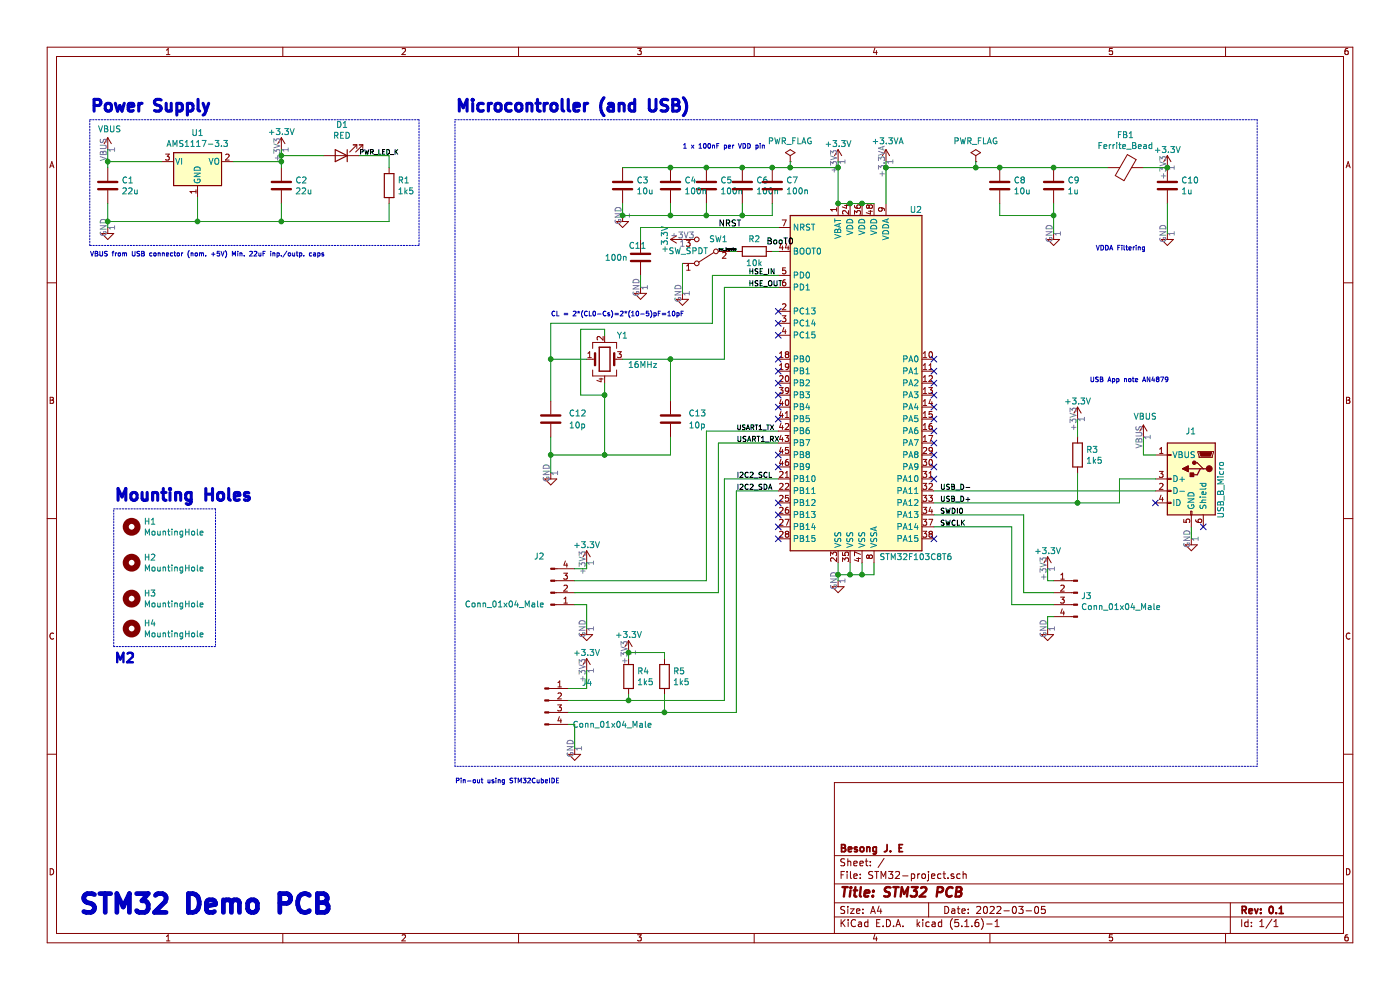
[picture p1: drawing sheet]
EESchema Schematic File Version 4
EELAYER 30 0
EELAYER END
$Descr A4 11693 8268
encoding utf-8
Sheet 1 1
Title "STM32 PCB"
Date "2022-03-05"
Rev "0.1"
Comp "Besong J. E"
Comment1 ""
Comment2 ""
Comment3 ""
Comment4 ""
$EndDescr
$Comp
L MCU_ST_STM32F1:STM32F103C8Tx U2
U 1 1
P 7200 3200
F 0 "U2" H 7650 4650 50  0000 C CNN
F 1 "STM32F103C8T6" H 7650 1750 50  0000 C CNN
F 2 "Package_QFP:LQFP-48_7x7mm_P0.5mm" H 6600 1800 50  0001 R CNN
F 3 "http://www.st.com/st-web-ui/static/active/en/resource/technical/document/datasheet/CD00161566.pdf" H 7200 3200 50  0001 C CNN
	1    7200 3200
	1    0    0    -1  
$EndComp
$Comp
L power:GND #PWR015
U 1 1
P 7000 4850
F 0 "#PWR015" H 7000 4600 50  0001 C CNN
F 1 "GND" H 7005 4677 50  0001 C CNN
F 2 "" H 7000 4850 50  0001 C CNN
F 3 "" H 7000 4850 50  0001 C CNN
	1    7000 4850
	1    0    0    -1  
$EndComp
Wire Wire Line
	7000 4700 7000 4800
Wire Wire Line
	7000 4800 7100 4800
Wire Wire Line
	7300 4800 7300 4700
Connection ~ 7000 4800
Wire Wire Line
	7000 4800 7000 4850
Wire Wire Line
	7200 4800 7200 4700
Connection ~ 7200 4800
Wire Wire Line
	7200 4800 7300 4800
Wire Wire Line
	7100 4800 7100 4700
Connection ~ 7100 4800
Wire Wire Line
	7100 4800 7200 4800
$Comp
L power:+3.3V #PWR014
U 1 1
P 7000 1350
F 0 "#PWR014" H 7000 1200 50  0001 C CNN
F 1 "+3.3V" H 7000 1500 50  0000 C CNN
F 2 "" H 7000 1350 50  0001 C CNN
F 3 "" H 7000 1350 50  0001 C CNN
	1    7000 1350
	1    0    0    -1  
$EndComp
$Comp
L Device:C C7
U 1 1
P 6450 1550
F 0 "C7" H 6565 1596 50  0000 L CNN
F 1 "100n" H 6565 1505 50  0000 L CNN
F 2 "Capacitor_SMD:C_0402_1005Metric" H 6488 1400 50  0001 C CNN
F 3 "~" H 6450 1550 50  0001 C CNN
	1    6450 1550
	1    0    0    -1  
$EndComp
Wire Wire Line
	7000 1350 7000 1400
Wire Wire Line
	7000 1400 6600 1400
Connection ~ 7000 1400
$Comp
L Device:C C6
U 1 1
P 6200 1550
F 0 "C6" H 6315 1596 50  0000 L CNN
F 1 "100n" H 6315 1505 50  0000 L CNN
F 2 "Capacitor_SMD:C_0402_1005Metric" H 6238 1400 50  0001 C CNN
F 3 "~" H 6200 1550 50  0001 C CNN
	1    6200 1550
	1    0    0    -1  
$EndComp
$Comp
L Device:C C5
U 1 1
P 5900 1550
F 0 "C5" H 6015 1596 50  0000 L CNN
F 1 "100n" H 6015 1505 50  0000 L CNN
F 2 "Capacitor_SMD:C_0402_1005Metric" H 5938 1400 50  0001 C CNN
F 3 "~" H 5900 1550 50  0001 C CNN
	1    5900 1550
	1    0    0    -1  
$EndComp
$Comp
L Device:C C4
U 1 1
P 5600 1550
F 0 "C4" H 5715 1596 50  0000 L CNN
F 1 "100n" H 5715 1505 50  0000 L CNN
F 2 "Capacitor_SMD:C_0402_1005Metric" H 5638 1400 50  0001 C CNN
F 3 "~" H 5600 1550 50  0001 C CNN
	1    5600 1550
	1    0    0    -1  
$EndComp
$Comp
L Device:C C3
U 1 1
P 5200 1550
F 0 "C3" H 5315 1596 50  0000 L CNN
F 1 "10u" H 5315 1505 50  0000 L CNN
F 2 "Capacitor_SMD:C_0603_1608Metric" H 5238 1400 50  0001 C CNN
F 3 "~" H 5200 1550 50  0001 C CNN
	1    5200 1550
	1    0    0    -1  
$EndComp
Wire Wire Line
	5200 1400 5600 1400
Wire Wire Line
	5600 1400 5900 1400
Connection ~ 5600 1400
Connection ~ 5900 1400
Wire Wire Line
	5900 1400 6200 1400
Wire Wire Line
	6450 1400 6200 1400
Connection ~ 6450 1400
Connection ~ 6200 1400
$Comp
L power:GND #PWR09
U 1 1
P 5200 1800
F 0 "#PWR09" H 5200 1550 50  0001 C CNN
F 1 "GND" H 5205 1627 50  0001 C CNN
F 2 "" H 5200 1800 50  0001 C CNN
F 3 "" H 5200 1800 50  0001 C CNN
	1    5200 1800
	1    0    0    -1  
$EndComp
Wire Wire Line
	5200 1800 5600 1800
Wire Wire Line
	6450 1800 6450 1700
Wire Wire Line
	5600 1700 5600 1800
Connection ~ 5600 1800
Wire Wire Line
	5600 1800 5900 1800
Wire Wire Line
	5900 1700 5900 1800
Connection ~ 5900 1800
Wire Wire Line
	5900 1800 6200 1800
Wire Wire Line
	6200 1700 6200 1800
Connection ~ 6200 1800
Wire Wire Line
	6200 1800 6450 1800
Wire Wire Line
	5200 1700 5200 1800
Connection ~ 5200 1800
$Comp
L Device:C C8
U 1 1
P 8350 1550
F 0 "C8" H 8465 1596 50  0000 L CNN
F 1 "10u" H 8465 1505 50  0000 L CNN
F 2 "Capacitor_SMD:C_0402_1005Metric" H 8388 1400 50  0001 C CNN
F 3 "~" H 8350 1550 50  0001 C CNN
	1    8350 1550
	1    0    0    -1  
$EndComp
Wire Wire Line
	8350 1700 8350 1800
$Comp
L Device:C C9
U 1 1
P 8800 1550
F 0 "C9" H 8915 1596 50  0000 L CNN
F 1 "1u" H 8915 1505 50  0000 L CNN
F 2 "Capacitor_SMD:C_0402_1005Metric" H 8838 1400 50  0001 C CNN
F 3 "~" H 8800 1550 50  0001 C CNN
	1    8800 1550
	1    0    0    -1  
$EndComp
Wire Wire Line
	7400 1400 7400 1700
Connection ~ 7400 1400
Wire Wire Line
	8800 1400 8350 1400
Connection ~ 8350 1400
$Comp
L power:+3.3VA #PWR016
U 1 1
P 7400 1350
F 0 "#PWR016" H 7400 1200 50  0001 C CNN
F 1 "+3.3VA" H 7415 1523 50  0000 C CNN
F 2 "" H 7400 1350 50  0001 C CNN
F 3 "" H 7400 1350 50  0001 C CNN
	1    7400 1350
	1    0    0    -1  
$EndComp
Wire Wire Line
	7400 1400 7400 1350
$Comp
L Device:Ferrite_Bead FB1
U 1 1
P 9400 1400
F 0 "FB1" V 9126 1400 50  0000 C CNN
F 1 "Ferrite_Bead" V 9217 1400 50  0000 C CNN
F 2 "Inductor_SMD:L_0603_1608Metric" V 9330 1400 50  0001 C CNN
F 3 "~" H 9400 1400 50  0001 C CNN
	1    9400 1400
	0    1    1    0   
$EndComp
Wire Wire Line
	9250 1400 8800 1400
Connection ~ 8800 1400
$Comp
L Device:C C10
U 1 1
P 9750 1550
F 0 "C10" H 9865 1596 50  0000 L CNN
F 1 "1u" H 9865 1505 50  0000 L CNN
F 2 "Capacitor_SMD:C_0402_1005Metric" H 9788 1400 50  0001 C CNN
F 3 "~" H 9750 1550 50  0001 C CNN
	1    9750 1550
	1    0    0    -1  
$EndComp
Wire Wire Line
	9750 1400 9550 1400
$Comp
L power:GND #PWR019
U 1 1
P 8800 1950
F 0 "#PWR019" H 8800 1700 50  0001 C CNN
F 1 "GND" H 8805 1777 50  0001 C CNN
F 2 "" H 8800 1950 50  0001 C CNN
F 3 "" H 8800 1950 50  0001 C CNN
	1    8800 1950
	1    0    0    -1  
$EndComp
Wire Wire Line
	8800 1700 8800 1800
Wire Wire Line
	8350 1800 8800 1800
Connection ~ 8800 1800
Wire Wire Line
	8800 1800 8800 1950
$Comp
L power:GND #PWR023
U 1 1
P 9750 1950
F 0 "#PWR023" H 9750 1700 50  0001 C CNN
F 1 "GND" H 9755 1777 50  0001 C CNN
F 2 "" H 9750 1950 50  0001 C CNN
F 3 "" H 9750 1950 50  0001 C CNN
	1    9750 1950
	1    0    0    -1  
$EndComp
Wire Wire Line
	9750 1700 9750 1950
$Comp
L power:+3.3V #PWR022
U 1 1
P 9750 1400
F 0 "#PWR022" H 9750 1250 50  0001 C CNN
F 1 "+3.3V" H 9750 1550 50  0000 C CNN
F 2 "" H 9750 1400 50  0001 C CNN
F 3 "" H 9750 1400 50  0001 C CNN
	1    9750 1400
	1    0    0    -1  
$EndComp
$Comp
L Device:C C11
U 1 1
P 5350 2150
F 0 "C11" H 5250 2250 50  0000 L CNN
F 1 "100n" H 5050 2150 50  0000 L CNN
F 2 "Capacitor_SMD:C_0402_1005Metric" H 5388 2000 50  0001 C CNN
F 3 "~" H 5350 2150 50  0001 C CNN
	1    5350 2150
	1    0    0    -1  
$EndComp
$Comp
L power:GND #PWR011
U 1 1
P 5350 2400
F 0 "#PWR011" H 5350 2150 50  0001 C CNN
F 1 "GND" H 5355 2227 50  0001 C CNN
F 2 "" H 5350 2400 50  0001 C CNN
F 3 "" H 5350 2400 50  0001 C CNN
	1    5350 2400
	1    0    0    -1  
$EndComp
Text Label 6000 1900 0    50   ~ 0
NRST
$Comp
L Device:R R2
U 1 1
P 6300 2100
F 0 "R2" V 6400 2100 50  0000 C CNN
F 1 "10k" V 6200 2100 50  0000 C CNN
F 2 "Resistor_SMD:R_0402_1005Metric" V 6230 2100 50  0001 C CNN
F 3 "~" H 6300 2100 50  0001 C CNN
	1    6300 2100
	0    1    -1   0   
$EndComp
Wire Wire Line
	6150 2100 6100 2100
Wire Wire Line
	6450 2100 6500 2100
$Comp
L power:GND #PWR013
U 1 1
P 5700 2450
F 0 "#PWR013" H 5700 2200 50  0001 C CNN
F 1 "GND" H 5705 2277 50  0001 C CNN
F 2 "" H 5700 2450 50  0001 C CNN
F 3 "" H 5700 2450 50  0001 C CNN
	1    5700 2450
	1    0    0    -1  
$EndComp
Wire Wire Line
	5700 2200 5700 2450
Wire Wire Line
	5350 1900 5350 2000
Wire Wire Line
	5350 1900 6500 1900
Wire Wire Line
	5350 2300 5350 2400
Text Label 6400 2050 0    50   ~ 0
BooT0
Text Label 6000 2100 0    22   ~ 0
sw_booto
Text Label 6250 2300 0    43   ~ 0
HSE_IN
Text Label 6250 2400 0    43   ~ 0
HSE_OUT
Text Label 7850 4200 0    43   ~ 0
USB_D+
Text Label 7850 4300 0    43   ~ 0
SWDI0
Text Label 7850 4400 0    43   ~ 0
SWCLK
Text Label 7850 4100 0    43   ~ 0
USB_D-
$Comp
L Device:Crystal_GND24 Y1
U 1 1
P 5050 3000
F 0 "Y1" H 5150 3200 50  0000 L CNN
F 1 "16MHz" H 5244 2955 50  0000 L CNN
F 2 "Crystal:Crystal_SMD_0603-4Pin_6.0x3.5mm" H 5050 3000 50  0001 C CNN
F 3 "~" H 5050 3000 50  0001 C CNN
	1    5050 3000
	1    0    0    -1  
$EndComp
Wire Wire Line
	6500 2400 6050 2400
Wire Wire Line
	6050 2400 6050 3000
Wire Wire Line
	6050 3000 5600 3000
Wire Wire Line
	6500 2300 5950 2300
Wire Wire Line
	5950 2300 5950 2700
Wire Wire Line
	5950 2700 4600 2700
Wire Wire Line
	4600 2700 4600 3000
Wire Wire Line
	4600 3000 4900 3000
Wire Wire Line
	5050 2800 5050 2750
Wire Wire Line
	5050 2750 4850 2750
Wire Wire Line
	4850 3300 5050 3300
Wire Wire Line
	5050 3300 5050 3200
Wire Wire Line
	4850 2750 4850 3300
$Comp
L Device:C C12
U 1 1
P 4600 3500
F 0 "C12" H 4750 3550 50  0000 L CNN
F 1 "10p" H 4750 3450 50  0000 L CNN
F 2 "Capacitor_SMD:C_0402_1005Metric" H 4638 3350 50  0001 C CNN
F 3 "~" H 4600 3500 50  0001 C CNN
	1    4600 3500
	1    0    0    -1  
$EndComp
$Comp
L Device:C C13
U 1 1
P 5600 3500
F 0 "C13" H 5750 3550 50  0000 L CNN
F 1 "10p" H 5750 3450 50  0000 L CNN
F 2 "Capacitor_SMD:C_0402_1005Metric" H 5638 3350 50  0001 C CNN
F 3 "~" H 5600 3500 50  0001 C CNN
	1    5600 3500
	1    0    0    -1  
$EndComp
Wire Wire Line
	4600 3350 4600 3000
Connection ~ 4600 3000
Wire Wire Line
	5600 3800 5600 3650
Wire Wire Line
	5600 3350 5600 3000
Connection ~ 5600 3000
Wire Wire Line
	5600 3000 5200 3000
Wire Wire Line
	5050 3300 5050 3800
Connection ~ 5050 3300
Wire Wire Line
	5050 3800 5600 3800
$Comp
L power:GND #PWR04
U 1 1
P 4600 3950
F 0 "#PWR04" H 4600 3700 50  0001 C CNN
F 1 "GND" H 4605 3777 50  0001 C CNN
F 2 "" H 4600 3950 50  0001 C CNN
F 3 "" H 4600 3950 50  0001 C CNN
	1    4600 3950
	1    0    0    -1  
$EndComp
Wire Wire Line
	5050 3800 4600 3800
Wire Wire Line
	4600 3800 4600 3650
Connection ~ 5050 3800
Wire Wire Line
	4600 3800 4600 3950
Connection ~ 4600 3800
$Comp
L Connector:USB_B_Micro J1
U 1 1
P 9950 4000
F 0 "J1" H 10000 4400 50  0000 R CNN
F 1 "USB_B_Micro" V 9700 4150 50  0000 R CNN
F 2 "Connector_USB:USB_Micro-B_Wuerth_629105150521" H 10100 3950 50  0001 C CNN
F 3 "~" H 10100 3950 50  0001 C CNN
	1    9950 4000
	-1   0    0    -1  
$EndComp
Wire Wire Line
	7800 4100 9650 4100
Wire Wire Line
	9650 4000 9350 4000
Wire Wire Line
	9350 4000 9350 4200
Wire Wire Line
	7800 4200 9000 4200
$Comp
L power:GND #PWR024
U 1 1
P 9950 4500
F 0 "#PWR024" H 9950 4250 50  0001 C CNN
F 1 "GND" H 9955 4327 50  0001 C CNN
F 2 "" H 9950 4500 50  0001 C CNN
F 3 "" H 9950 4500 50  0001 C CNN
	1    9950 4500
	1    0    0    -1  
$EndComp
Wire Wire Line
	9950 4400 9950 4500
NoConn ~ 10050 4400
NoConn ~ 9650 4200
$Comp
L power:VBUS #PWR021
U 1 1
P 9550 3650
F 0 "#PWR021" H 9550 3500 50  0001 C CNN
F 1 "VBUS" H 9565 3823 50  0000 C CNN
F 2 "" H 9550 3650 50  0001 C CNN
F 3 "" H 9550 3650 50  0001 C CNN
	1    9550 3650
	1    0    0    -1  
$EndComp
Wire Wire Line
	9550 3650 9550 3800
Wire Wire Line
	9550 3800 9650 3800
$Comp
L Device:R R3
U 1 1
P 9000 3800
F 0 "R3" H 9070 3846 50  0000 L CNN
F 1 "1k5" H 9070 3755 50  0000 L CNN
F 2 "Resistor_SMD:R_0402_1005Metric" V 8930 3800 50  0001 C CNN
F 3 "~" H 9000 3800 50  0001 C CNN
	1    9000 3800
	1    0    0    -1  
$EndComp
Wire Wire Line
	9000 3950 9000 4200
Connection ~ 9000 4200
Wire Wire Line
	9000 4200 9350 4200
$Comp
L power:+3.3V #PWR020
U 1 1
P 9000 3500
F 0 "#PWR020" H 9000 3350 50  0001 C CNN
F 1 "+3.3V" H 9000 3650 50  0000 C CNN
F 2 "" H 9000 3500 50  0001 C CNN
F 3 "" H 9000 3500 50  0001 C CNN
	1    9000 3500
	1    0    0    -1  
$EndComp
Wire Wire Line
	9000 3500 9000 3650
$Comp
L Connector:Conn_01x04_Male J3
U 1 1
P 9000 4950
F 0 "J3" H 8972 4924 50  0000 R CNN
F 1 "Conn_01x04_Male" H 8972 4833 50  0000 R CNN
F 2 "Connector_PinHeader_2.54mm:PinHeader_1x04_P2.54mm_Vertical" H 9000 4950 50  0001 C CNN
F 3 "~" H 9000 4950 50  0001 C CNN
	1    9000 4950
	-1   0    0    -1  
$EndComp
$Comp
L power:+3.3V #PWR017
U 1 1
P 8750 4750
F 0 "#PWR017" H 8750 4600 50  0001 C CNN
F 1 "+3.3V" H 8750 4900 50  0000 C CNN
F 2 "" H 8750 4750 50  0001 C CNN
F 3 "" H 8750 4750 50  0001 C CNN
	1    8750 4750
	1    0    0    -1  
$EndComp
Wire Wire Line
	8750 4750 8750 4850
Wire Wire Line
	8750 4850 8800 4850
Wire Wire Line
	8550 4300 8550 4950
Wire Wire Line
	8550 4950 8800 4950
Wire Wire Line
	7800 4300 8550 4300
Wire Wire Line
	8450 4400 8450 5050
Wire Wire Line
	8450 5050 8800 5050
Wire Wire Line
	7800 4400 8450 4400
Text Label 6150 3600 0    39   ~ 0
USART1_TX
Text Label 6150 3700 0    43   ~ 0
USART1_RX
Text Label 6150 4000 0    43   ~ 0
I2C2_SCL
Text Label 6150 4100 0    43   ~ 0
I2C2_SDA
Wire Wire Line
	6150 4100 6500 4100
NoConn ~ 6500 2600
NoConn ~ 6500 2700
NoConn ~ 6500 2800
NoConn ~ 6500 3000
NoConn ~ 6500 3100
NoConn ~ 6500 3200
NoConn ~ 6500 3300
NoConn ~ 6500 3400
NoConn ~ 6500 3500
NoConn ~ 7800 3000
NoConn ~ 7800 3100
NoConn ~ 7800 3200
NoConn ~ 7800 3300
NoConn ~ 7800 3400
NoConn ~ 7800 3500
NoConn ~ 7800 3600
NoConn ~ 7800 3700
NoConn ~ 7800 3800
NoConn ~ 7800 3900
NoConn ~ 7800 4000
Wire Wire Line
	5900 3600 5900 4850
Wire Wire Line
	5900 3600 6500 3600
Wire Wire Line
	6000 3700 6000 4950
Wire Wire Line
	6000 3700 6500 3700
$Comp
L power:GND #PWR07
U 1 1
P 4900 5250
F 0 "#PWR07" H 4900 5000 50  0001 C CNN
F 1 "GND" H 4905 5077 50  0001 C CNN
F 2 "" H 4900 5250 50  0001 C CNN
F 3 "" H 4900 5250 50  0001 C CNN
	1    4900 5250
	1    0    0    -1  
$EndComp
Wire Wire Line
	4900 5050 4900 5250
$Comp
L Connector:Conn_01x04_Male J4
U 1 1
P 4550 5850
F 0 "J4" H 4950 6000 50  0000 R CNN
F 1 "Conn_01x04_Male" H 5450 5650 50  0000 R CNN
F 2 "Connector_PinHeader_2.54mm:PinHeader_1x04_P2.54mm_Vertical" H 4550 5850 50  0001 C CNN
F 3 "~" H 4550 5850 50  0001 C CNN
	1    4550 5850
	1    0    0    -1  
$EndComp
Wire Wire Line
	6050 5850 6050 4000
Wire Wire Line
	6050 4000 6500 4000
Wire Wire Line
	6150 5950 6150 4100
$Comp
L power:GND #PWR05
U 1 1
P 4800 6250
F 0 "#PWR05" H 4800 6000 50  0001 C CNN
F 1 "GND" H 4805 6077 50  0001 C CNN
F 2 "" H 4800 6250 50  0001 C CNN
F 3 "" H 4800 6250 50  0001 C CNN
	1    4800 6250
	1    0    0    -1  
$EndComp
Wire Wire Line
	4800 6050 4800 6250
$Comp
L power:+3.3V #PWR06
U 1 1
P 4900 4700
F 0 "#PWR06" H 4900 4550 50  0001 C CNN
F 1 "+3.3V" H 4900 4850 50  0000 C CNN
F 2 "" H 4900 4700 50  0001 C CNN
F 3 "" H 4900 4700 50  0001 C CNN
	1    4900 4700
	1    0    0    -1  
$EndComp
$Comp
L power:+3.3V #PWR08
U 1 1
P 4900 5600
F 0 "#PWR08" H 4900 5450 50  0001 C CNN
F 1 "+3.3V" H 4900 5750 50  0000 C CNN
F 2 "" H 4900 5600 50  0001 C CNN
F 3 "" H 4900 5600 50  0001 C CNN
	1    4900 5600
	1    0    0    -1  
$EndComp
Wire Wire Line
	4900 5600 4900 5750
Wire Wire Line
	4750 6050 4800 6050
Wire Wire Line
	4750 5950 5550 5950
Wire Wire Line
	4750 5850 5250 5850
Wire Wire Line
	4750 5750 4900 5750
$Comp
L Device:R R4
U 1 1
P 5250 5650
F 0 "R4" H 5320 5696 50  0000 L CNN
F 1 "1k5" H 5320 5605 50  0000 L CNN
F 2 "Resistor_SMD:R_0402_1005Metric" V 5180 5650 50  0001 C CNN
F 3 "~" H 5250 5650 50  0001 C CNN
	1    5250 5650
	1    0    0    -1  
$EndComp
$Comp
L Device:R R5
U 1 1
P 5550 5650
F 0 "R5" H 5620 5696 50  0000 L CNN
F 1 "1k5" H 5620 5605 50  0000 L CNN
F 2 "Resistor_SMD:R_0402_1005Metric" V 5480 5650 50  0001 C CNN
F 3 "~" H 5550 5650 50  0001 C CNN
	1    5550 5650
	1    0    0    -1  
$EndComp
Wire Wire Line
	5250 5800 5250 5850
Connection ~ 5250 5850
Wire Wire Line
	5250 5850 6050 5850
Wire Wire Line
	5550 5800 5550 5950
Connection ~ 5550 5950
Wire Wire Line
	5550 5950 6150 5950
$Comp
L power:+3.3V #PWR010
U 1 1
P 5250 5450
F 0 "#PWR010" H 5250 5300 50  0001 C CNN
F 1 "+3.3V" H 5250 5600 50  0000 C CNN
F 2 "" H 5250 5450 50  0001 C CNN
F 3 "" H 5250 5450 50  0001 C CNN
	1    5250 5450
	1    0    0    -1  
$EndComp
$Comp
L power:GND #PWR018
U 1 1
P 8750 5250
F 0 "#PWR018" H 8750 5000 50  0001 C CNN
F 1 "GND" H 8755 5077 50  0001 C CNN
F 2 "" H 8750 5250 50  0001 C CNN
F 3 "" H 8750 5250 50  0001 C CNN
	1    8750 5250
	1    0    0    -1  
$EndComp
Wire Wire Line
	8750 5250 8750 5150
Wire Wire Line
	8750 5150 8800 5150
Wire Wire Line
	4900 5050 4800 5050
Wire Wire Line
	4800 4950 6000 4950
Wire Wire Line
	4800 4850 5900 4850
$Comp
L Connector:Conn_01x04_Male J2
U 1 1
P 4600 4950
F 0 "J2" H 4550 4650 50  0000 R CNN
F 1 "Conn_01x04_Male" H 4550 5050 50  0000 R CNN
F 2 "Connector_PinHeader_2.54mm:PinHeader_1x04_P2.54mm_Vertical" H 4600 4950 50  0001 C CNN
F 3 "~" H 4600 4950 50  0001 C CNN
	1    4600 4950
	1    0    0    1   
$EndComp
Wire Wire Line
	4800 4750 4900 4750
Wire Wire Line
	4900 4750 4900 4700
Wire Notes Line
	10500 1000 10500 6400
Wire Notes Line
	10500 6400 3800 6400
Wire Notes Line
	3800 6400 3800 1000
Wire Notes Line
	3800 1000 10500 1000
Text Notes 3800 950  0    98   ~ 20
Microcontroller (and USB)
Text Notes 650  7650 0    157  ~ 31
STM32 Demo PCB
Text Notes 5700 1250 0    39   ~ 0
1 x 100nF per VDD pin
Text Notes 4600 2650 0    39   ~ 0
CL = 2*(CL0-Cs)=2*(10-5)pF=10pF
Text Notes 9100 3200 0    39   ~ 0
USB App note AN4879
Text Notes 9150 2100 0    39   ~ 0
VDDA Filtering
Text Notes 3800 6550 0    39   ~ 0
Pin-out using STM32CubeIDE
NoConn ~ 6500 3800
NoConn ~ 6500 3900
NoConn ~ 6500 4200
NoConn ~ 6500 4300
NoConn ~ 6500 4400
NoConn ~ 6500 4500
NoConn ~ 7800 4500
$Comp
L power:PWR_FLAG #FLG0101
U 1 1
P 8150 1350
F 0 "#FLG0101" H 8150 1425 50  0001 C CNN
F 1 "PWR_FLAG" H 8150 1523 50  0000 C CNN
F 2 "" H 8150 1350 50  0001 C CNN
F 3 "~" H 8150 1350 50  0001 C CNN
	1    8150 1350
	1    0    0    -1  
$EndComp
Wire Wire Line
	5550 5500 5550 5450
Wire Wire Line
	5550 5450 5250 5450
Wire Wire Line
	5250 5500 5250 5450
Connection ~ 5250 5450
Wire Wire Line
	7000 1400 7000 1700
Wire Wire Line
	7000 1700 7100 1700
Connection ~ 7000 1700
Wire Wire Line
	7100 1700 7200 1700
Connection ~ 7100 1700
Connection ~ 7200 1700
Wire Wire Line
	7200 1700 7300 1700
Connection ~ 9750 1400
$Comp
L power:+3.3V #PWR012
U 1 1
P 5700 2000
F 0 "#PWR012" H 5700 1850 50  0001 C CNN
F 1 "+3.3V" H 5700 2150 50  0000 C CNN
F 2 "" H 5700 2000 50  0001 C CNN
F 3 "" H 5700 2000 50  0001 C CNN
	1    5700 2000
	0    -1   -1   0   
$EndComp
$Comp
L Switch:SW_SPDT SW1
U 1 1
P 5900 2100
F 0 "SW1" H 5800 2000 50  0000 C CNN
F 1 "SW_SPDT" H 6050 2100 50  0000 C CNN
F 2 "Button_Switch_SMD:SW_SPDT_PCM12" H 5900 2100 50  0001 C CNN
F 3 "~" H 5900 2100 50  0001 C CNN
	1    5900 2100
	-1   0    0    1   
$EndComp
$Comp
L power:PWR_FLAG #FLG0102
U 1 1
P 6600 1350
F 0 "#FLG0102" H 6600 1425 50  0001 C CNN
F 1 "PWR_FLAG" H 6600 1523 50  0000 C CNN
F 2 "" H 6600 1350 50  0001 C CNN
F 3 "~" H 6600 1350 50  0001 C CNN
	1    6600 1350
	1    0    0    -1  
$EndComp
Wire Wire Line
	6600 1350 6600 1400
Connection ~ 6600 1400
Wire Wire Line
	6600 1400 6450 1400
$Comp
L Regulator_Linear:AMS1117-3.3 U1
U 1 1
P 1650 1350
F 0 "U1" H 1650 1592 50  0000 C CNN
F 1 "AMS1117-3.3" H 1650 1501 50  0000 C CNN
F 2 "Package_TO_SOT_SMD:SOT-223-3_TabPin2" H 1650 1550 50  0001 C CNN
F 3 "http://www.advanced-monolithic.com/pdf/ds1117.pdf" H 1750 1100 50  0001 C CNN
	1    1650 1350
	1    0    0    -1  
$EndComp
Wire Wire Line
	900  1350 900  1400
Connection ~ 900  1350
Wire Wire Line
	1350 1350 900  1350
Wire Wire Line
	900  1250 900  1350
Text Notes 750  2150 0    39   ~ 0
VBUS from USB connector (nom. +5V) Min. 22uF inp./outp. caps
Wire Notes Line
	3500 1000 3500 2050
Wire Notes Line
	750  2050 750  1000
Wire Notes Line
	3500 2050 750  2050
Wire Notes Line
	750  1000 3500 1000
Text Label 3000 1300 0    39   ~ 0
PWR_LED_K
Connection ~ 2350 1850
Wire Wire Line
	3250 1850 2350 1850
Wire Wire Line
	3250 1700 3250 1850
Wire Wire Line
	3250 1300 3250 1400
Wire Wire Line
	3000 1300 3250 1300
$Comp
L Device:R R1
U 1 1
P 3250 1550
F 0 "R1" H 3320 1596 50  0000 L CNN
F 1 "1k5" H 3320 1505 50  0000 L CNN
F 2 "Resistor_SMD:R_0402_1005Metric" V 3180 1550 50  0001 C CNN
F 3 "~" H 3250 1550 50  0001 C CNN
	1    3250 1550
	1    0    0    -1  
$EndComp
Wire Wire Line
	2700 1300 2350 1300
Connection ~ 2350 1300
Wire Wire Line
	2350 1250 2350 1300
$Comp
L Device:LED D1
U 1 1
P 2850 1300
F 0 "D1" H 2843 1045 50  0000 C CNN
F 1 "RED" H 2843 1136 50  0000 C CNN
F 2 "LED_SMD:LED_0603_1608Metric" H 2850 1300 50  0001 C CNN
F 3 "~" H 2850 1300 50  0001 C CNN
	1    2850 1300
	-1   0    0    1   
$EndComp
$Comp
L power:VBUS #PWR01
U 1 1
P 900 1250
F 0 "#PWR01" H 900 1100 50  0001 C CNN
F 1 "VBUS" H 915 1423 50  0000 C CNN
F 2 "" H 900 1250 50  0001 C CNN
F 3 "" H 900 1250 50  0001 C CNN
	1    900  1250
	1    0    0    -1  
$EndComp
Connection ~ 900  1850
Wire Wire Line
	900  1850 900  1900
$Comp
L power:GND #PWR02
U 1 1
P 900 1900
F 0 "#PWR02" H 900 1650 50  0001 C CNN
F 1 "GND" H 905 1727 50  0001 C CNN
F 2 "" H 900 1900 50  0001 C CNN
F 3 "" H 900 1900 50  0001 C CNN
	1    900  1900
	1    0    0    -1  
$EndComp
Wire Wire Line
	1650 1850 2350 1850
Connection ~ 1650 1850
Wire Wire Line
	1650 1650 1650 1850
Wire Wire Line
	2350 1850 2350 1700
Wire Wire Line
	900  1850 1650 1850
Wire Wire Line
	900  1700 900  1850
$Comp
L Device:C C2
U 1 1
P 2350 1550
F 0 "C2" H 2465 1596 50  0000 L CNN
F 1 "22u" H 2465 1505 50  0000 L CNN
F 2 "Capacitor_SMD:C_0805_2012Metric" H 2388 1400 50  0001 C CNN
F 3 "~" H 2350 1550 50  0001 C CNN
	1    2350 1550
	1    0    0    -1  
$EndComp
$Comp
L Device:C C1
U 1 1
P 900 1550
F 0 "C1" H 1015 1596 50  0000 L CNN
F 1 "22u" H 1015 1505 50  0000 L CNN
F 2 "Capacitor_SMD:C_0805_2012Metric" H 938 1400 50  0001 C CNN
F 3 "~" H 900 1550 50  0001 C CNN
	1    900  1550
	1    0    0    -1  
$EndComp
Text Notes 750  950  0    98   ~ 20
Power Supply
Wire Wire Line
	2350 1300 2350 1350
Wire Wire Line
	1950 1350 2350 1350
Connection ~ 2350 1350
Wire Wire Line
	2350 1350 2350 1400
Wire Wire Line
	7400 1400 8150 1400
Wire Wire Line
	8150 1350 8150 1400
Connection ~ 8150 1400
Wire Wire Line
	8150 1400 8350 1400
$Comp
L Mechanical:MountingHole H1
U 1 1
P 1100 4400
F 0 "H1" H 1200 4446 50  0000 L CNN
F 1 "MountingHole" H 1200 4355 50  0000 L CNN
F 2 "MountingHole:MountingHole_2.2mm_M2" H 1100 4400 50  0001 C CNN
F 3 "~" H 1100 4400 50  0001 C CNN
	1    1100 4400
	1    0    0    -1  
$EndComp
$Comp
L Mechanical:MountingHole H2
U 1 1
P 1100 4700
F 0 "H2" H 1200 4746 50  0000 L CNN
F 1 "MountingHole" H 1200 4655 50  0000 L CNN
F 2 "MountingHole:MountingHole_2.2mm_M2" H 1100 4700 50  0001 C CNN
F 3 "~" H 1100 4700 50  0001 C CNN
	1    1100 4700
	1    0    0    -1  
$EndComp
$Comp
L Mechanical:MountingHole H3
U 1 1
P 1100 5000
F 0 "H3" H 1200 5046 50  0000 L CNN
F 1 "MountingHole" H 1200 4955 50  0000 L CNN
F 2 "MountingHole:MountingHole_2.2mm_M2" H 1100 5000 50  0001 C CNN
F 3 "~" H 1100 5000 50  0001 C CNN
	1    1100 5000
	1    0    0    -1  
$EndComp
$Comp
L Mechanical:MountingHole H4
U 1 1
P 1100 5250
F 0 "H4" H 1200 5296 50  0000 L CNN
F 1 "MountingHole" H 1200 5205 50  0000 L CNN
F 2 "MountingHole:MountingHole_2.2mm_M2" H 1100 5250 50  0001 C CNN
F 3 "~" H 1100 5250 50  0001 C CNN
	1    1100 5250
	1    0    0    -1  
$EndComp
Wire Notes Line
	950  4250 1800 4250
Wire Notes Line
	1800 4250 1800 5400
Wire Notes Line
	1800 5400 950  5400
Wire Notes Line
	950  5400 950  4250
Text Notes 950  4200 0    98   ~ 20
Mounting Holes
Text Notes 950  5550 0    79   ~ 16
M2
$Comp
L power:+3.3V #PWR?
U 1 1
P 2350 1250
F 0 "#PWR?" H 2350 1100 50  0001 C CNN
F 1 "+3.3V" H 2350 1400 50  0000 C CNN
F 2 "" H 2350 1250 50  0001 C CNN
F 3 "" H 2350 1250 50  0001 C CNN
	1    2350 1250
	1    0    0    -1  
$EndComp
$EndSCHEMATC
